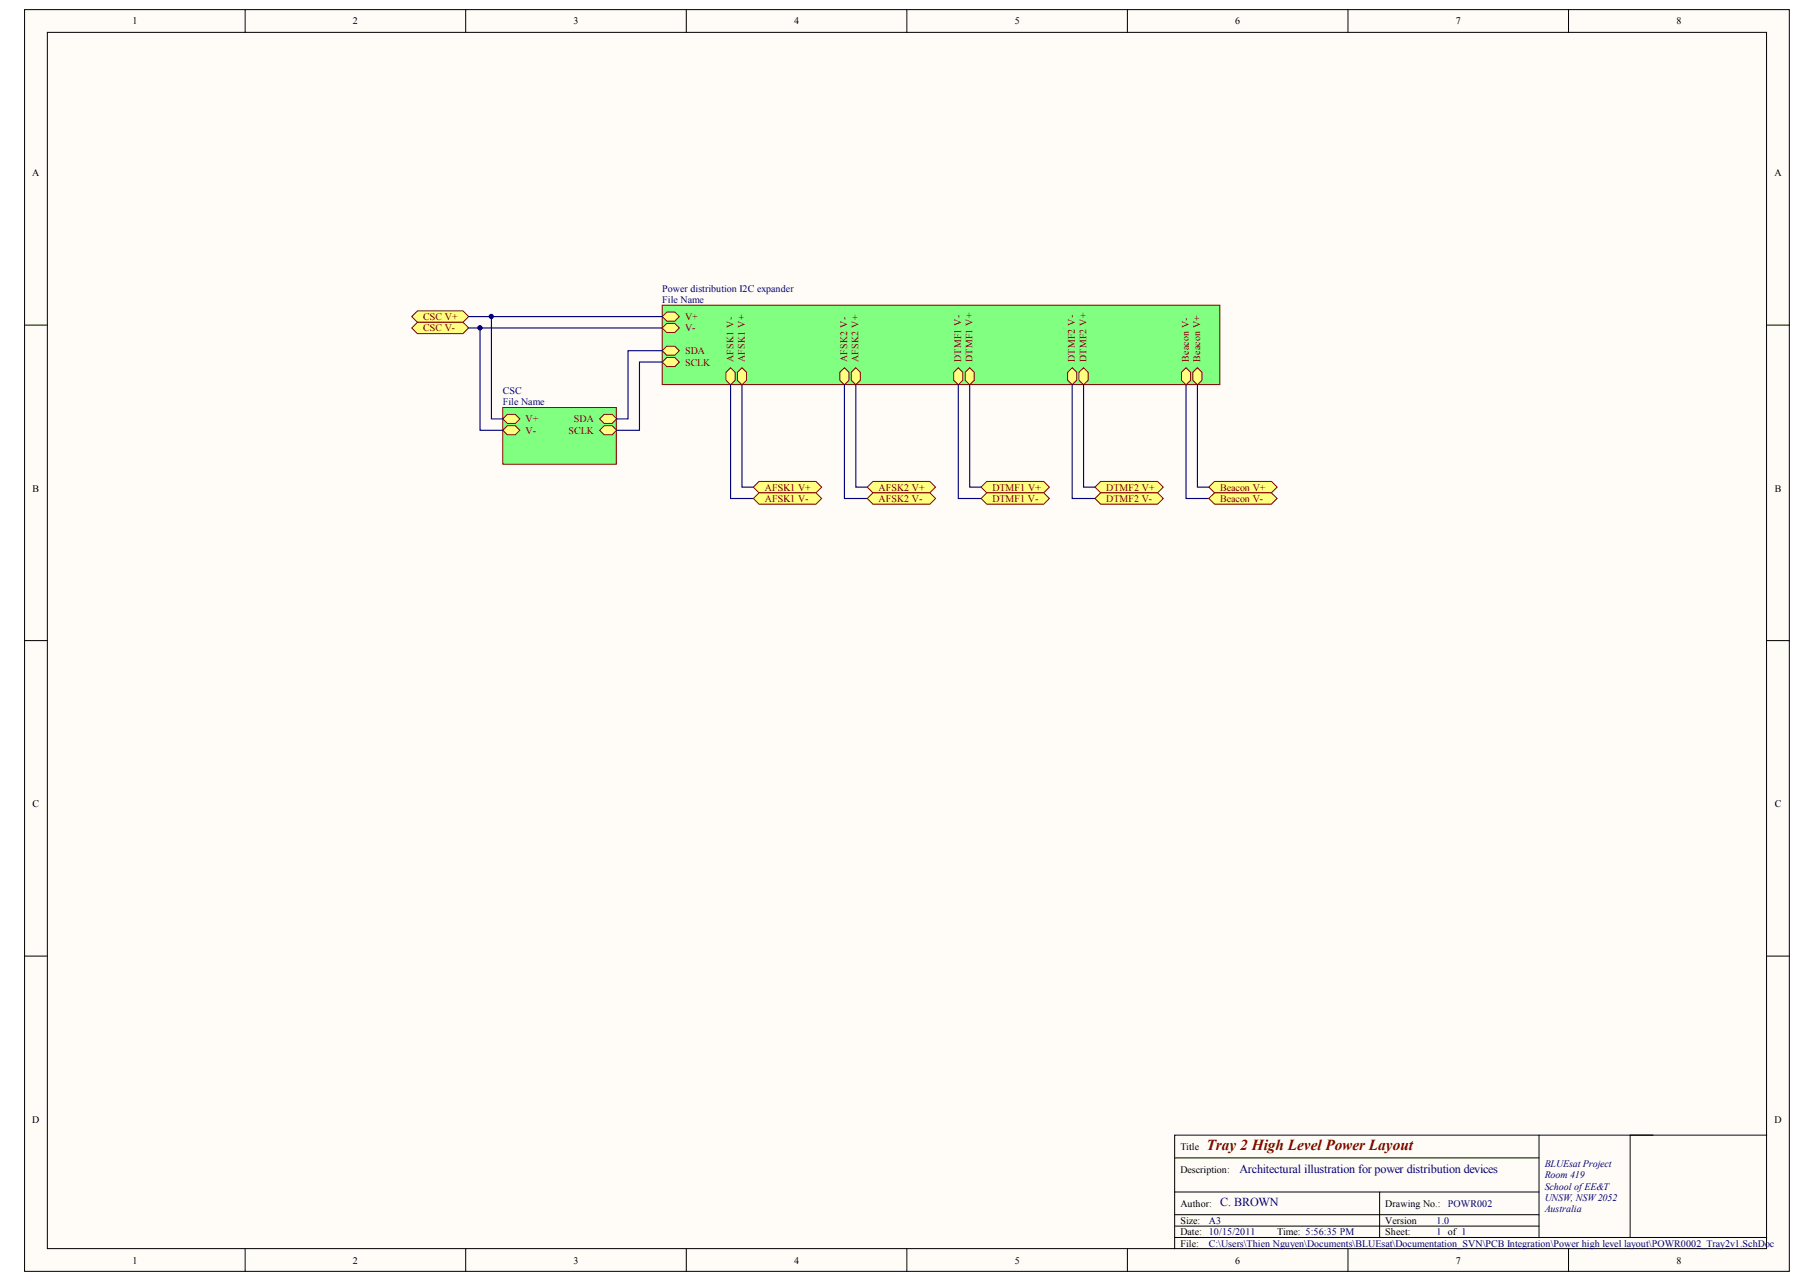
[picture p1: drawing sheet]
<svg xmlns="http://www.w3.org/2000/svg" width="297mm" height="210mm" viewBox="0 0 297 210" stroke-linecap="round" stroke-linejoin="round" font-family="sans-serif">
<g fill="#fffcf8" stroke="#000" stroke-width=".16">
<path d="M4 1.6h288.5v206.2h-288.5z"/>
<path d="M7.7 5.3h281.1v198.8h-281.1z"/>
</g>
<g fill="none" stroke="#000" stroke-width=".16">
<path d="M40.1 1.6v3.7M76.1 1.6v3.7M112.2 1.6v3.7M148.2 1.6v3.7M184.3 1.6v3.7M220.4 1.6v3.7M256.4 1.6v3.7M4 53.1h3.7M288.8 53.1h3.8M4 104.7h3.7M288.8 104.7h3.8M4 156.3h3.7"/>
<path d="M288.8 156.3h3.8M192 194.9h59.6M192 198.6h59.6M192 189.3h59.6M225.5 194.9v7.4M251.6 185.6v16.7M270.2 185.6h-78.2v18.6M288.8 185.6h-22.3v16.7M40.1 204.2v3.7M76.1 204.2v3.7M112.2 204.2v3.7M148.2 204.2v3.7"/>
<path d="M184.3 204.2v3.7M192 202.3h96.8M192 200.4h59.6M220.4 204.2v3.7M256.4 204.2v3.7"/>
</g>
<path d="M108.3 49.9h91.1v13h-91.1z" fill="#80ff80" stroke="#800000" stroke-width=".16"/>
<g fill="#ffff80" stroke="#800000" stroke-width=".16">
<path d="M120.5 60.9l.8-.8 .7 .8v1.3l-.7 .7-.8-.7z" fill-rule="evenodd"/>
<path d="M139.2 60.9l.7-.8 .8 .8v1.3l-.8 .7-.7-.7z" fill-rule="evenodd"/>
<path d="M157.8 60.9l.7-.8 .8 .8v1.3l-.8 .7-.7-.7z" fill-rule="evenodd"/>
<path d="M176.4 60.9l.7-.8 .8 .8v1.3l-.8 .7-.7-.7z" fill-rule="evenodd"/>
<path d="M195 60.9l.8-.8 .7 .8v1.3l-.7 .7-.8-.7z" fill-rule="evenodd"/>
<path d="M108.3 57.3l.7-.7h1.3l.8 .7-.8 .8h-1.3z" fill-rule="evenodd"/>
<path d="M108.3 59.2l.7-.8h1.3l.8 .8-.8 .7h-1.3z" fill-rule="evenodd"/>
<path d="M118.7 60.9l.7-.8 .8 .8v1.3l-.8 .7-.7-.7z" fill-rule="evenodd"/>
<path d="M137.3 60.9l.7-.8 .8 .8v1.3l-.8 .7-.7-.7z" fill-rule="evenodd"/>
<path d="M155.9 60.9l.8-.8 .7 .8v1.3l-.7 .7-.8-.7z" fill-rule="evenodd"/>
<path d="M174.5 60.9l.8-.8 .7 .8v1.3l-.7 .7-.8-.7z" fill-rule="evenodd"/>
<path d="M193.1 60.9l.8-.8 .7 .8v1.3l-.7 .7-.8-.7z" fill-rule="evenodd"/>
<path d="M108.3 51.8l.7-.8h1.3l.8 .8-.8 .7h-1.3z" fill-rule="evenodd"/>
<path d="M108.3 53.6l.7-.7h1.3l.8 .7-.8 .8h-1.3z" fill-rule="evenodd"/>
</g>
<path d="M119.4 62.9v18.6h3.8M121.3 62.9v16.7h1.9M138 62.9v18.6h3.8M139.9 62.9v16.7h1.9M156.7 62.9v18.6h3.7M158.5 62.9v16.7h1.9M175.3 62.9v18.6h3.7M177.1 62.9v16.7h1.9M193.9 62.9v18.6h3.7M195.8 62.9v16.7h1.8" fill="none" stroke="#000080" stroke-width=".19"/>
<g fill="#ffff80" stroke="#800000" stroke-width=".16">
<path d="M67.3 51.8l.9-1h7.5l.9 1-.9 .9h-7.5z" fill-rule="evenodd"/>
<path d="M67.3 53.6l.9-.9h7.5l.9 .9-.9 .9h-7.5z" fill-rule="evenodd"/>
</g>
<path d="M76.6 51.8h31.7M76.6 53.6h31.7" fill="none" stroke="#000080" stroke-width=".19"/>
<path d="M82.2 66.6h18.6v9.3h-18.6z" fill="#80ff80" stroke="#800000" stroke-width=".16"/>
<g fill="#ffff80" stroke="#800000" stroke-width=".16">
<path d="M82.2 68.5l.7-.8h1.3l.8 .8-.8 .7h-1.3z" fill-rule="evenodd"/>
<path d="M82.2 70.3l.7-.7h1.3l.8 .7-.8 .8h-1.3z" fill-rule="evenodd"/>
<path d="M98 68.5l.8-.8h1.3l.7 .8-.7 .7h-1.3z" fill-rule="evenodd"/>
<path d="M98 70.3l.8-.7h1.3l.7 .7-.7 .8h-1.3z" fill-rule="evenodd"/>
</g>
<path d="M78.5 53.6v16.7h3.7M80.3 51.8v16.7h1.9M108.3 57.3h-5.6v11.2h-1.9M108.3 59.2h-3.8v11.1h-3.7" fill="none" stroke="#000080" stroke-width=".19"/>
<g fill="#ffff80" stroke="#800000" stroke-width=".16">
<path d="M123.2 79.6l.9-.9h9.3l.9 .9-.9 1h-9.3z" fill-rule="evenodd"/>
<path d="M123.2 81.5l.9-.9h9.3l.9 .9-.9 .9h-9.3z" fill-rule="evenodd"/>
<path d="M141.8 79.6l.9-.9h9.3l.9 .9-.9 1h-9.3z" fill-rule="evenodd"/>
<path d="M141.8 81.5l.9-.9h9.3l.9 .9-.9 .9h-9.3z" fill-rule="evenodd"/>
<path d="M160.4 79.6l.9-.9h9.3l1 .9-1 1h-9.3z" fill-rule="evenodd"/>
<path d="M160.4 81.5l.9-.9h9.3l1 .9-1 .9h-9.3z" fill-rule="evenodd"/>
<path d="M179 79.6l.9-.9h9.3l1 .9-1 1h-9.3z" fill-rule="evenodd"/>
<path d="M179 81.5l.9-.9h9.3l1 .9-1 .9h-9.3z" fill-rule="evenodd"/>
<path d="M197.6 79.6l.9-.9h9.4l.9 .9-.9 1h-9.4z" fill-rule="evenodd"/>
<path d="M197.6 81.5l.9-.9h9.4l.9 .9-.9 .9h-9.4z" fill-rule="evenodd"/>
</g>
<g fill="#000080" stroke="#000080" stroke-width=".16">
<circle cx="78.5" cy="53.6" r=".35"/>
<circle cx="80.3" cy="51.7" r=".35"/>
</g>
<text font-size="2.5" fill="#800000" x="197.2" y="188">Tray 2 High Level Power Layout</text>
<g font-size="2" fill="#000080">
<text x="202.6" y="191.8">Architectural illustration for power distribution devices</text>
<text x="199.5" y="197.2">C. BROWN</text>
</g>
<g font-size="1.6">
<text x="21.6" y="4">1</text>
<text x="57.7" y="4">2</text>
<text x="93.8" y="4">3</text>
<text x="129.8" y="4">4</text>
<text x="165.9" y="4">5</text>
<text x="201.9" y="4">6</text>
<text x="238" y="4">7</text>
<text x="274" y="4">8</text>
<text x="5.3" y="28.8">A</text>
<text x="290.1" y="28.8">A</text>
<text x="5.3" y="80.4">B</text>
<text x="290.1" y="80.4">B</text>
<text x="5.3" y="132">C</text>
<text x="290.1" y="132">C</text>
<text x="5.3" y="183.5">D</text>
<text x="290.1" y="183.5">D</text>
<text x="193" y="188">Title</text>
<text x="193" y="191.7">Description:</text>
<text x="193" y="197.3">Author:</text>
<text x="226.5" y="197.3">Drawing No.:</text>
<text x="193" y="200.1">Size:</text>
<text x="193" y="201.9">Date: 10/15/2011</text>
<text x="193" y="203.8">File:</text>
<text x="208.8" y="201.9">Time: 5:56:35 PM</text>
<text x="226.5" y="200.1">Version</text>
<text x="226.5" y="201.9">Sheet:</text>
<text x="21.6" y="206.6">1</text>
<text x="57.7" y="206.6">2</text>
<text x="93.8" y="206.6">3</text>
<text x="129.8" y="206.6">4</text>
<text x="165.9" y="206.6">5</text>
<text x="201.9" y="206.6">6</text>
<text x="238" y="206.6">7</text>
<text x="274" y="206.6">8</text>
</g>
<g font-size="1.6" fill="#000080">
<text x="108.3" y="47.7">Power distribution I2C expander</text>
<text x="108.3" y="49.5">File Name</text>
<text x="82.2" y="64.4">CSC</text>
<text x="82.2" y="66.3">File Name</text>
<text x="252.5" y="190.7">BLUEsat Project</text>
<text x="236.7" y="197.3">POWR002</text>
<text x="252.5" y="192.6">Room 419</text>
<text x="252.5" y="194.5">School ofEE&amp;T</text>
<text x="252.5" y="196.3">UNSW, NSW2052</text>
<text x="197.6" y="203.8">C:\Users\Thien Nguyen\Documents\BLUEsat\Documentation_SVN\PCB Integration\Power high level layout\POWR0002_Tray2v1.SchDoc</text>
<text x="197.6" y="200.1">A3</text>
<text x="234.8" y="201.9">1 of 1</text>
<text x="234.8" y="200.1">1.0</text>
<text x="252.5" y="198.2">Australia</text>
</g>
<g font-size="1.6" fill="#800000">
<text x="69.2" y="52.3">CSC V+</text>
<text x="112" y="52.3">V+</text>
<text x="69.2" y="54.2">CSC V-</text>
<text x="112" y="57.9">SDA</text>
<text x="112" y="59.8">SCLK</text>
<text x="112" y="54.2">V-</text>
<text x="119.9" y="59.2" transform="rotate(-90 119.9 59.2)">AFSK1 V-</text>
<text x="121.7" y="59.2" transform="rotate(-90 121.7 59.2)">AFSK1 V+</text>
<text x="138.5" y="59.2" transform="rotate(-90 138.5 59.2)">AFSK2 V-</text>
<text x="140.4" y="59.2" transform="rotate(-90 140.4 59.2)">AFSK2 V+</text>
<text x="157.1" y="59.2" transform="rotate(-90 157.1 59.2)">DTMF1 V-</text>
<text x="159" y="59.2" transform="rotate(-90 159 59.2)">DTMF1 V+</text>
<text x="175.7" y="59.2" transform="rotate(-90 175.7 59.2)">DTMF2 V-</text>
<text x="177.6" y="59.2" transform="rotate(-90 177.6 59.2)">DTMF2 V+</text>
<text x="194.3" y="59.2" transform="rotate(-90 194.3 59.2)">Beacon V-</text>
<text x="196.2" y="59.2" transform="rotate(-90 196.2 59.2)">Beacon V+</text>
<text x="85.9" y="69">V+</text>
<text x="85.9" y="70.9">V-</text>
<text x="92.9" y="70.9">SCLK</text>
<text x="93.8" y="69">SDA</text>
<text x="125" y="80.2">AFSK1 V+</text>
<text x="125" y="82.1">AFSK1 V-</text>
<text x="143.6" y="80.2">AFSK2 V+</text>
<text x="143.6" y="82.1">AFSK2 V-</text>
<text x="162.2" y="80.2">DTMF1 V+</text>
<text x="162.2" y="82.1">DTMF1 V-</text>
<text x="180.9" y="80.2">DTMF2 V+</text>
<text x="180.9" y="82.1">DTMF2 V-</text>
<text x="199.5" y="80.2">Beacon V+</text>
<text x="199.5" y="82.1">Beacon V-</text>
</g>
</svg>
